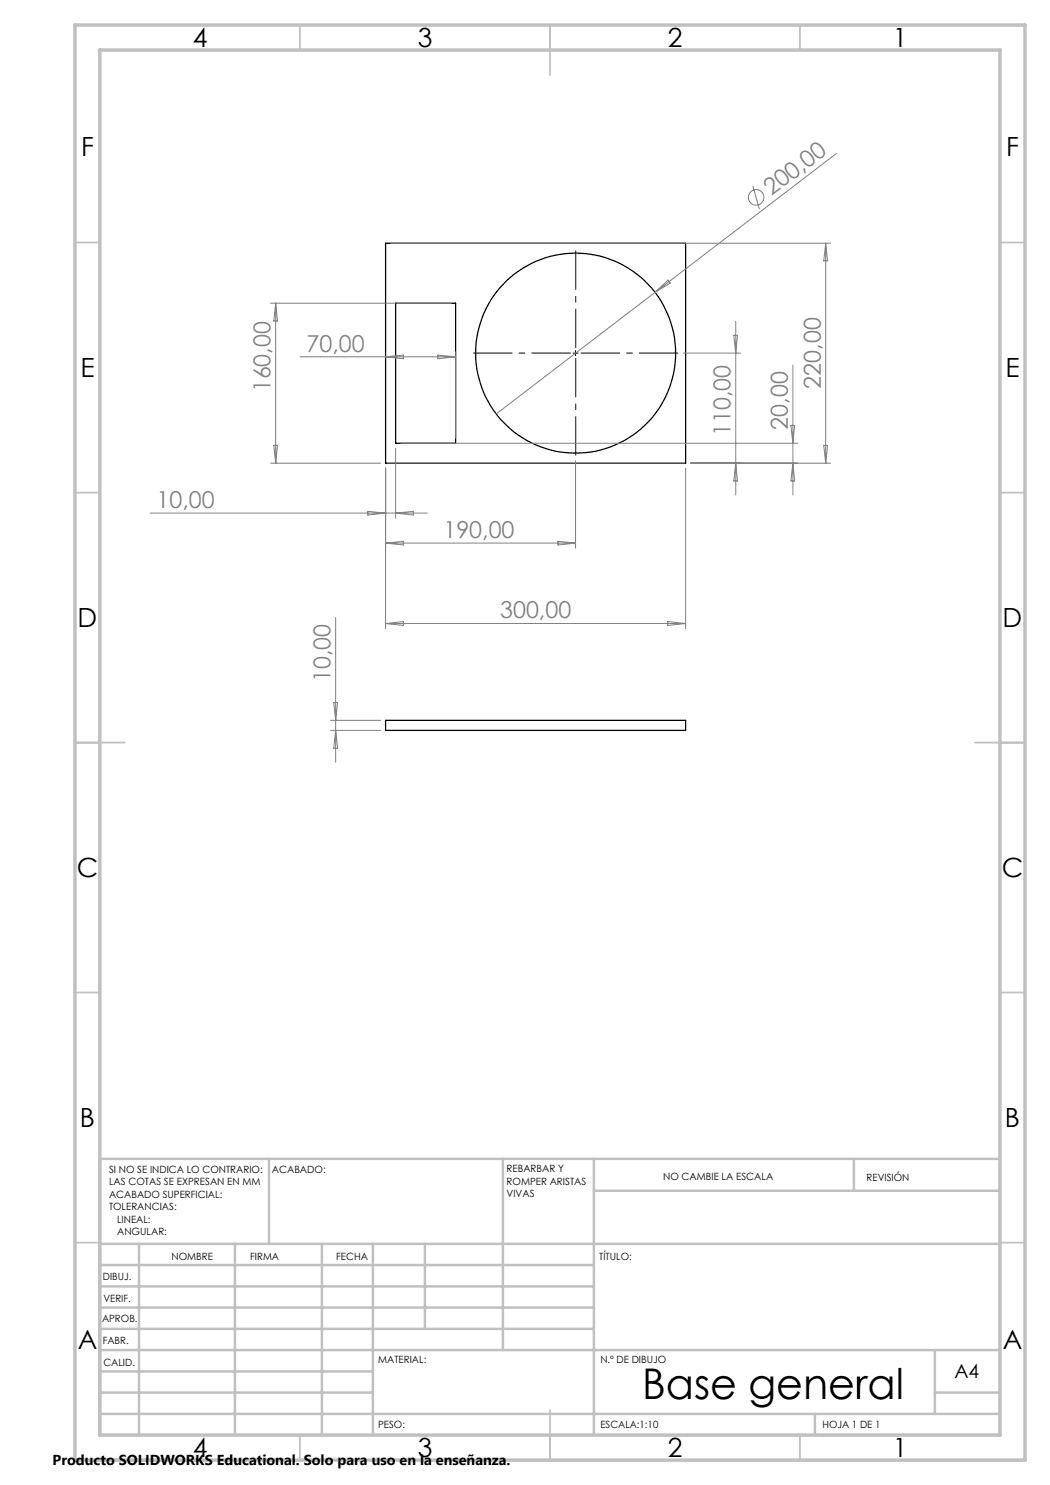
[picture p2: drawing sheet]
<svg xmlns="http://www.w3.org/2000/svg" width="210mm" height="297mm" viewBox="0 0 210 297" stroke-linecap="round" stroke-linejoin="round" font-family="sans-serif">
<g fill="none" stroke="#000" stroke-width=".25">
<path d="M77.1 48.6h60v44h-60zM79.1 60.6h12v28h-12zM77.1 144.1h60v2h-60z"/>
<circle cx="115.1" cy="70.6" r="20"/>
</g>
<g fill="none" stroke="#808080" stroke-width=".2">
<path d="M150.6 37.2l1.3 4.6M167.3 30.7l-36.3 27.8M78.1 48.6h88M131 58.5l-31.8 24.3M131 58.5l2.6-2.5 .5 .6zM165.1 48.6v44M165.1 48.6l.4 3.6h-.8zM54.1 60.6h36M55.1 60.6v32M55.1 60.6l.4 3.6h-.7zM60 71.4h31.1M77.1 71.4l3.6-.4v.8z"/>
<path d="M87.6 71l3.5 .4-3.5 .4zM91.1 70.4v17.2M136.6 70.6h11.5M146.8 67.1h.7l-.4 3.5zM147.1 64.3v34.7M158.6 73v26M54.1 92.6h22M54.8 89.1h.7l-.4 3.5zM77.1 93.6v32.1M79.1 89.6v14M80.1 88.6h79.5M115.1 92.1v17.5"/>
<path d="M137.1 93.6v32.1M138.1 92.6h28M147.1 92.6l.4 3.6h-.7zM158.2 85.1h.7l-.3 3.5zM158.6 92.6l.3 3.6h-.7zM164.7 89.1h.8l-.4 3.5zM30 102.6h55.5M73.6 102.3l3.5 .3-3.5 .4zM77.1 108.6h38M77.1 108.6l3.6-.3v.7zM79.1 102.6l3.6-.3v.7zM111.6 108.3l3.5 .3-3.5 .4z"/>
<path d="M67.1 123.5v28.9M77.1 124.7l3.6-.4v.8zM77.1 124.7h60M133.6 124.3l3.5 .4-3.5 .4zM66.1 144.1h10M66.1 146.1h10M66.7 140.5h.8l-.4 3.6zM67.1 146.1l.4 3.5h-.8z"/>
<circle cx="151.2" cy="39.5" r="1.55"/>
</g>
<path d="M114.1 70.6h-19.5M115.1 69.6v-19.5M115.1 71.6v19.5M116.1 70.6h19.5" fill="none" stroke="#000" stroke-width=".2" stroke-dasharray="15.2 1.3 1.3 1.3" stroke-dashoffset="7.4" stroke-linecap="butt"/>
<path d="M114.6 70.6h1M115.1 70.1v1" fill="none" stroke="#000" stroke-width=".2"/>
<g fill="none" stroke="#c0c0c0" stroke-width=".35">
<path d="M60 5v5M110 5v10M160 5v5M15 48.5h5M200 48.5h5M15 98.5h5M200 98.5h5M15 148.5h10M195 148.5h10M15 198.5h5M200 198.5h5M15 248.5h5"/>
<path d="M200 248.5h5M60 287v5M110 282v10M160 287v5"/>
</g>
<g fill="none" stroke="#c0c0c0" stroke-width=".5">
<path d="M53.8 231.8v17M100.6 231.8v38.2M118.8 231.8v55.2M118.8 238.2h81.2M170.8 231.8v6.4M200 231.8h-180v55.2M20 248.8h180M20 257.3h98.8M20 253h98.8M27.8 248.8v38.2M47 248.8v38.2M64.4 248.8v38.2"/>
<path d="M74.6 248.8v38.2M85 248.8v17M20 265.8h98.8M20 261.5h98.8M20 278.5h54.6M20 274.3h54.6M20 270h180M187 278.5h13M187 270v12.8M20 282.8h180M163 282.8v4.2"/>
</g>
<path d="M15 5h190v287h-190zM20 10h180v277h-180z" fill="none" stroke="#c0c0c0" stroke-width=".7"/>
<text font-size="8.5" x="128.4" y="279.7">Base general</text>
<g font-size="5.3">
<text x="38.5" y="9.5">4</text>
<text x="83.5" y="9.5">3</text>
<text x="133.5" y="9.5">2</text>
<text x="178.5" y="9.5">1</text>
<text x="16.2" y="31.3">F</text>
<text x="201.2" y="31.3">F</text>
<text x="16.1" y="75.5">E</text>
<text x="201.1" y="75.5">E</text>
<text x="15.5" y="125.5">D</text>
<text x="200.5" y="125.5">D</text>
<text x="15.4" y="175.5">C</text>
<text x="200.4" y="175.5">C</text>
<text x="16" y="225.5">B</text>
<text x="201" y="225.5">B</text>
<text x="15.5" y="269.8">A</text>
<text x="200.5" y="269.8">A</text>
<text x="38.5" y="291.5">4</text>
<text x="83.5" y="291.5">3</text>
<text x="133.5" y="291.5">2</text>
<text x="178.5" y="291.5">1</text>
</g>
<g font-size="4.7" fill="#808080">
<text x="154.3" y="39.3" transform="rotate(-37 154.3 39.3)">200,00</text>
<text x="61.3" y="70.3">70,00</text>
<text x="164.1" y="77.7" transform="rotate(-90 164.1 77.7)">220,00</text>
<text x="54.1" y="78.5" transform="rotate(-90 54.1 78.5)">160,00</text>
<text x="146.1" y="87.2" transform="rotate(-90 146.1 87.2)">110,00</text>
<text x="157.6" y="85.9" transform="rotate(-90 157.6 85.9)">20,00</text>
<text x="31.3" y="101.6">10,00</text>
<text x="88.7" y="107.6">190,00</text>
<text x="100" y="123.7">300,00</text>
<text x="66.1" y="136.4" transform="rotate(-90 66.1 136.4)">10,00</text>
</g>
<text font-size="3.9" x="190.9" y="275.5">A4</text>
<text font-size="2.9" x="10.5" y="292.9">Producto SOLIDWORKS Educational. Solo para uso en la enseñanza.</text>
<g font-size="2">
<text x="21.8" y="234.6">SI NO SE INDICA LO CONTRARIO:</text>
<text x="21.8" y="237.1">LAS COTAS SE EXPRESAN EN MM</text>
<text x="21.8" y="239.6">ACABADO SUPERFICIAL:</text>
<text x="54.4" y="234.6">ACABADO:</text>
<text x="101.3" y="234.5">REBARBAR Y</text>
<text x="101.3" y="237">ROMPER ARISTAS</text>
<text x="101.3" y="239.5">VIVAS</text>
<text x="132.6" y="236">NO CAMBIE LA ESCALA</text>
<text x="173.3" y="236.2">REVISIÓN</text>
<text x="21.8" y="242.1">TOLERANCIAS:</text>
<text x="23.4" y="244.6">LINEAL:</text>
<text x="23.4" y="247.1">ANGULAR:</text>
<text x="34.3" y="252">NOMBRE</text>
<text x="50" y="251.9">FIRMA</text>
<text x="67.2" y="251.9">FECHA</text>
<text x="119.9" y="251.9">TÍTULO:</text>
<text x="20.6" y="256.1">DIBUJ.</text>
<text x="20.7" y="260.3">VERIF.</text>
<text x="20.4" y="264.4">APROB.</text>
<text x="20.5" y="268.8">FABR.</text>
<text x="20.7" y="273.1">CALID.</text>
<text x="75.6" y="272.5">MATERIAL:</text>
<text x="120.1" y="272.5">N.º DE DIBUJO</text>
<text x="75.6" y="285.5">PESO:</text>
<text x="120.1" y="285.6">ESCALA:1:10</text>
<text x="164.5" y="285.6">HOJA 1 DE 1</text>
</g>
</svg>
